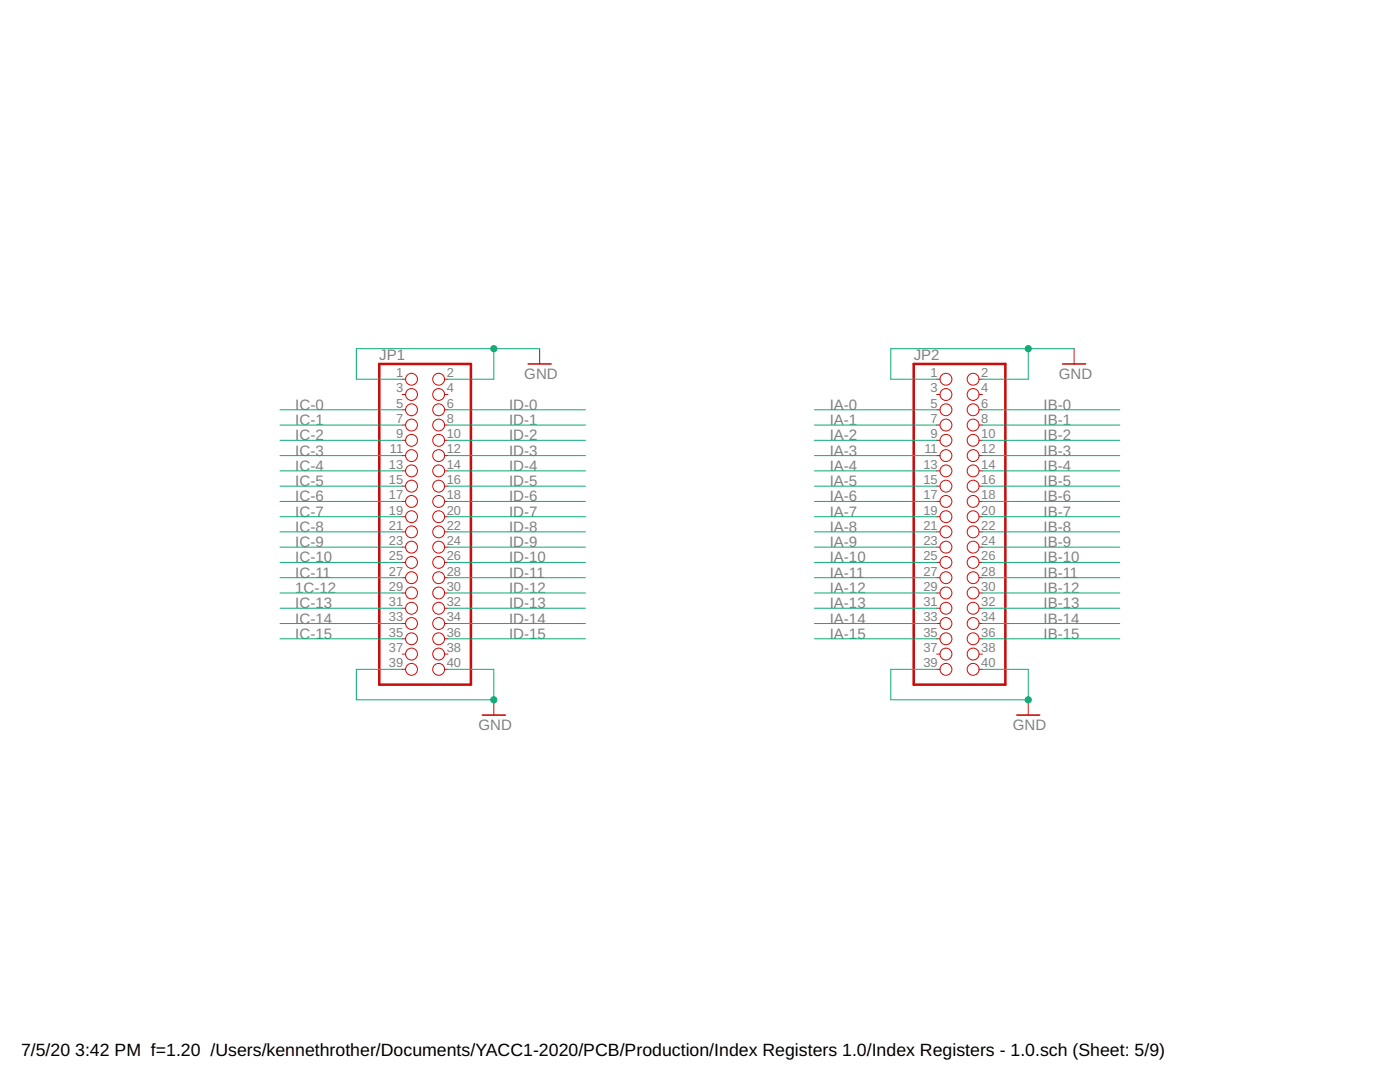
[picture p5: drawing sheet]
<svg xmlns="http://www.w3.org/2000/svg" width="279mm" height="216mm" viewBox="0 0 279 216" stroke-linecap="round" stroke-linejoin="round" font-family="sans-serif">
<path d="M75.7 72.6h18.3v64h-18.3zM182.4 72.6h18.2v64h-18.2z" fill="none" stroke="#c90d0c" stroke-width=".51"/>
<g fill="none" stroke="#c90d0c" stroke-width=".2">
<path d="M80.3 75.7h.6M80.3 78.7h.6M88.7 75.7h.7M88.7 78.7h.7M107.7 69.6v3M186.9 75.7h.7M186.9 78.7h.7M195.4 75.7h.7M195.4 78.7h.7M214.4 69.6v3M80.3 81.8h.6M80.3 84.8h.6"/>
<path d="M80.3 87.9h.6M80.3 90.9h.6M80.3 94h.6M80.3 97h.6M88.7 81.8h.7M88.7 84.8h.7M88.7 87.9h.7M88.7 90.9h.7M88.7 94h.7M88.7 97h.7M186.9 81.8h.7M186.9 84.8h.7"/>
<path d="M186.9 87.9h.7M186.9 90.9h.7M186.9 94h.7M186.9 97h.7M195.4 81.8h.7M195.4 84.8h.7M195.4 87.9h.7M195.4 90.9h.7M195.4 94h.7M195.4 97h.7M80.3 100.1h.6M80.3 103.1h.6"/>
<path d="M80.3 106.1h.6M80.3 109.2h.6M80.3 112.2h.6M80.3 115.3h.6M80.3 118.3h.6M88.7 100.1h.7M88.7 103.1h.7M88.7 106.1h.7M88.7 109.2h.7M88.7 112.2h.7M88.7 115.3h.7M88.7 118.3h.7"/>
<path d="M186.9 100.1h.7M186.9 103.1h.7M186.9 106.1h.7M186.9 109.2h.7M186.9 112.2h.7M186.9 115.3h.7M186.9 118.3h.7M195.4 100.1h.7M195.4 103.1h.7M195.4 106.1h.7M195.4 109.2h.7M195.4 112.2h.7"/>
<path d="M195.4 115.3h.7M195.4 118.3h.7M80.3 121.4h.6M80.3 124.4h.6M80.3 127.5h.6M80.3 130.5h.6M80.3 133.6h.6M88.7 121.4h.7M88.7 124.4h.7M88.7 127.5h.7M88.7 130.5h.7M88.7 133.6h.7"/>
<path d="M98.6 139.6v3.1M186.9 121.4h.7M186.9 124.4h.7M186.9 127.5h.7M186.9 130.5h.7M186.9 133.6h.7M195.4 121.4h.7M195.4 124.4h.7M195.4 127.5h.7M195.4 130.5h.7M195.4 133.6h.7M205.2 139.6v3.1"/>
<circle cx="82.1" cy="75.7" r="1.19"/>
<circle cx="82.1" cy="78.7" r="1.19"/>
<circle cx="87.5" cy="78.7" r="1.19"/>
<circle cx="87.5" cy="75.7" r="1.19"/>
<circle cx="188.8" cy="75.7" r="1.19"/>
<circle cx="188.8" cy="78.7" r="1.19"/>
<circle cx="194.2" cy="78.7" r="1.19"/>
<circle cx="194.2" cy="75.7" r="1.19"/>
<circle cx="82.1" cy="81.8" r="1.19"/>
<circle cx="82.1" cy="84.8" r="1.19"/>
<circle cx="82.1" cy="94" r="1.19"/>
<circle cx="82.1" cy="97" r="1.19"/>
<circle cx="82.1" cy="87.9" r="1.19"/>
<circle cx="82.1" cy="90.9" r="1.19"/>
<circle cx="87.5" cy="84.8" r="1.19"/>
<circle cx="87.5" cy="81.8" r="1.19"/>
<circle cx="87.5" cy="90.9" r="1.19"/>
<circle cx="87.5" cy="94" r="1.19"/>
<circle cx="87.5" cy="97" r="1.19"/>
<circle cx="87.5" cy="87.9" r="1.19"/>
<circle cx="188.8" cy="81.8" r="1.19"/>
<circle cx="188.8" cy="84.8" r="1.19"/>
<circle cx="188.8" cy="90.9" r="1.19"/>
<circle cx="188.8" cy="97" r="1.19"/>
<circle cx="188.8" cy="87.9" r="1.19"/>
<circle cx="188.8" cy="94" r="1.19"/>
<circle cx="194.2" cy="81.8" r="1.19"/>
<circle cx="194.2" cy="84.8" r="1.19"/>
<circle cx="194.2" cy="90.9" r="1.19"/>
<circle cx="194.2" cy="94" r="1.19"/>
<circle cx="194.2" cy="87.9" r="1.19"/>
<circle cx="194.2" cy="97" r="1.19"/>
<circle cx="82.1" cy="103.1" r="1.19"/>
<circle cx="82.1" cy="100.1" r="1.19"/>
<circle cx="82.1" cy="118.3" r="1.19"/>
<circle cx="82.1" cy="112.2" r="1.19"/>
<circle cx="82.1" cy="115.3" r="1.19"/>
<circle cx="82.1" cy="109.2" r="1.19"/>
<circle cx="82.1" cy="106.1" r="1.19"/>
<circle cx="87.5" cy="112.2" r="1.19"/>
<circle cx="87.5" cy="118.3" r="1.19"/>
<circle cx="87.5" cy="106.1" r="1.19"/>
<circle cx="87.5" cy="109.2" r="1.19"/>
<circle cx="87.5" cy="100.1" r="1.19"/>
<circle cx="87.5" cy="103.1" r="1.19"/>
<circle cx="87.5" cy="115.3" r="1.19"/>
<circle cx="188.8" cy="109.2" r="1.19"/>
<circle cx="188.8" cy="118.3" r="1.19"/>
<circle cx="188.8" cy="112.2" r="1.19"/>
<circle cx="188.8" cy="100.1" r="1.19"/>
<circle cx="188.8" cy="115.3" r="1.19"/>
<circle cx="188.8" cy="106.1" r="1.19"/>
<circle cx="188.8" cy="103.1" r="1.19"/>
<circle cx="194.2" cy="118.3" r="1.19"/>
<circle cx="194.2" cy="100.1" r="1.19"/>
<circle cx="194.2" cy="109.2" r="1.19"/>
<circle cx="194.2" cy="112.2" r="1.19"/>
<circle cx="194.2" cy="103.1" r="1.19"/>
<circle cx="194.2" cy="106.1" r="1.19"/>
<circle cx="194.2" cy="115.3" r="1.19"/>
<circle cx="82.1" cy="124.4" r="1.19"/>
<circle cx="82.1" cy="130.5" r="1.19"/>
<circle cx="82.1" cy="133.6" r="1.19"/>
<circle cx="82.1" cy="121.4" r="1.19"/>
<circle cx="82.1" cy="127.5" r="1.19"/>
<circle cx="87.5" cy="127.5" r="1.19"/>
<circle cx="87.5" cy="130.5" r="1.19"/>
<circle cx="87.5" cy="133.6" r="1.19"/>
<circle cx="87.5" cy="124.4" r="1.19"/>
<circle cx="87.5" cy="121.4" r="1.19"/>
<circle cx="188.8" cy="121.4" r="1.19"/>
<circle cx="188.8" cy="133.6" r="1.19"/>
<circle cx="188.8" cy="130.5" r="1.19"/>
<circle cx="188.8" cy="127.5" r="1.19"/>
<circle cx="188.8" cy="124.4" r="1.19"/>
<circle cx="194.2" cy="121.4" r="1.19"/>
<circle cx="194.2" cy="130.5" r="1.19"/>
<circle cx="194.2" cy="133.6" r="1.19"/>
<circle cx="194.2" cy="124.4" r="1.19"/>
<circle cx="194.2" cy="127.5" r="1.19"/>
</g>
<path d="M105.4 72.6h4.6M212.1 72.6h4.5M96.3 142.7h4.5M202.9 142.7h4.6" fill="none" stroke="#c90d0c" stroke-width=".32"/>
<g fill="none" stroke="#0dab76" stroke-width=".2">
<path d="M98.6 69.6v6.1h-9.2M107.7 69.6h-36.6v6.1h9.2M205.2 69.6v6.1h-9.1M214.4 69.6h-36.6v6.1h9.1M55.9 81.8h24.4M55.9 84.8h24.4M55.9 87.9h24.4M55.9 90.9h24.4M55.9 94h24.4M55.9 97h24.4M89.4 81.8h27.4M89.4 84.8h27.4"/>
<path d="M89.4 87.9h27.4M89.4 90.9h27.4M89.4 94h27.4M89.4 97h27.4M162.5 81.8h24.4M162.5 84.8h24.4M162.5 87.9h24.4M162.5 90.9h24.4M162.5 94h24.4M162.5 97h24.4M196.1 81.8h27.4M196.1 84.8h27.4"/>
<path d="M196.1 87.9h27.4M196.1 90.9h27.4M196.1 94h27.4M196.1 97h27.4M55.9 100.1h24.4M55.9 103.1h24.4M55.9 106.1h24.4M55.9 109.2h24.4M55.9 112.2h24.4M55.9 115.3h24.4M55.9 118.3h24.4M89.4 100.1h27.4"/>
<path d="M89.4 103.1h27.4M89.4 106.1h27.4M89.4 109.2h27.4M89.4 112.2h27.4M89.4 115.3h27.4M89.4 118.3h27.4M162.5 100.1h24.4M162.5 103.1h24.4M162.5 106.1h24.4M162.5 109.2h24.4M162.5 112.2h24.4M162.5 115.3h24.4"/>
<path d="M162.5 118.3h24.4M196.1 100.1h27.4M196.1 103.1h27.4M196.1 106.1h27.4M196.1 109.2h27.4M196.1 112.2h27.4M196.1 115.3h27.4M196.1 118.3h27.4M55.9 121.4h24.4M55.9 124.4h24.4M55.9 127.5h24.4M80.3 133.6h-9.2v6h27.5v-6h-9.2"/>
<path d="M89.4 121.4h27.4M89.4 124.4h27.4M89.4 127.5h27.4M162.5 121.4h24.4M162.5 124.4h24.4M162.5 127.5h24.4M186.9 133.6h-9.1v6h27.4v-6h-9.1M196.1 121.4h27.4M196.1 124.4h27.4M196.1 127.5h27.4"/>
</g>
<g fill="#0dab76" stroke="#0dab76" stroke-width=".2">
<circle cx="98.6" cy="69.6" r=".61"/>
<circle cx="98.6" cy="139.6" r=".61"/>
<circle cx="205.2" cy="69.6" r=".61"/>
<circle cx="205.2" cy="139.6" r=".61"/>
</g>
<g font-size="3.5">
<text x="4.2" y="210.7">7/5/20</text>
<text x="15" y="210.7">3:42 PM f=1.20 /Users/kennethrother/Documents/YACC1-2020/PCB/Production/Index Registers 1.0/Index Registers - 1.0.sch (Sheet: 5/9)</text>
</g>
<g font-size="3" fill="#808080">
<text x="75.7" y="71.9">JP1</text>
<text x="182.3" y="71.9">JP2</text>
<text x="104.6" y="75.7">GND</text>
<text x="211.3" y="75.7">GND</text>
<text x="58.9" y="81.8">IC-0</text>
<text x="101.6" y="81.8">ID-0</text>
<text x="165.6" y="81.8">IA-0</text>
<text x="208.3" y="81.8">IB-0</text>
<text x="58.9" y="84.8">IC-1</text>
<text x="58.9" y="87.9">IC-2</text>
<text x="101.6" y="84.8">ID-1</text>
<text x="101.6" y="87.9">ID-2</text>
<text x="165.6" y="84.8">IA-1</text>
<text x="165.6" y="87.9">IA-2</text>
<text x="208.3" y="84.8">IB-1</text>
<text x="208.3" y="87.9">IB-2</text>
<text x="58.9" y="90.9">IC-3</text>
<text x="58.9" y="94">IC-4</text>
<text x="101.6" y="90.9">ID-3</text>
<text x="101.6" y="94">ID-4</text>
<text x="165.6" y="90.9">IA-3</text>
<text x="165.6" y="94">IA-4</text>
<text x="208.3" y="90.9">IB-3</text>
<text x="208.3" y="94">IB-4</text>
<text x="58.9" y="97">IC-5</text>
<text x="58.9" y="100">IC-6</text>
<text x="101.6" y="100">ID-6</text>
<text x="101.6" y="97">ID-5</text>
<text x="165.6" y="100">IA-6</text>
<text x="165.6" y="97">IA-5</text>
<text x="208.3" y="97">IB-5</text>
<text x="208.3" y="100">IB-6</text>
<text x="58.9" y="103.1">IC-7</text>
<text x="58.9" y="106.1">IC-8</text>
<text x="101.6" y="103.1">ID-7</text>
<text x="101.6" y="106.1">ID-8</text>
<text x="165.6" y="106.1">IA-8</text>
<text x="165.6" y="103.1">IA-7</text>
<text x="208.3" y="103.1">IB-7</text>
<text x="208.3" y="106.1">IB-8</text>
<text x="58.9" y="109.2">IC-9</text>
<text x="58.9" y="112.2">IC-10</text>
<text x="101.6" y="109.2">ID-9</text>
<text x="101.6" y="112.2">ID-10</text>
<text x="165.6" y="112.2">IA-10</text>
<text x="165.6" y="109.2">IA-9</text>
<text x="208.3" y="109.2">IB-9</text>
<text x="208.3" y="112.2">IB-10</text>
<text x="58.9" y="115.3">IC-11</text>
<text x="58.9" y="118.3">1C-12</text>
<text x="101.6" y="115.3">ID-11</text>
<text x="101.6" y="118.3">ID-12</text>
<text x="165.6" y="115.3">IA-11</text>
<text x="165.6" y="118.3">IA-12</text>
<text x="208.3" y="115.3">IB-11</text>
<text x="208.3" y="118.3">IB-12</text>
<text x="58.9" y="121.4">IC-13</text>
<text x="58.9" y="124.4">IC-14</text>
<text x="101.6" y="124.4">ID-14</text>
<text x="101.6" y="121.4">ID-13</text>
<text x="165.6" y="124.4">IA-14</text>
<text x="165.6" y="121.4">IA-13</text>
<text x="208.3" y="121.4">IB-13</text>
<text x="208.3" y="124.4">IB-14</text>
<text x="58.9" y="127.5">IC-15</text>
<text x="101.6" y="127.5">ID-15</text>
<text x="165.6" y="127.5">IA-15</text>
<text x="208.3" y="127.5">IB-15</text>
<text x="95.5" y="145.7">GND</text>
<text x="202.2" y="145.7">GND</text>
</g>
<g font-size="2.6" fill="#808080">
<text x="79.1" y="75.3">1</text>
<text x="89.2" y="75.3">2</text>
<text x="185.7" y="75.3">1</text>
<text x="195.8" y="75.3">2</text>
<text x="79.1" y="78.3">3</text>
<text x="79.1" y="81.3">5</text>
<text x="89.2" y="78.3">4</text>
<text x="89.2" y="81.3">6</text>
<text x="185.7" y="78.3">3</text>
<text x="185.7" y="81.3">5</text>
<text x="195.8" y="78.3">4</text>
<text x="195.8" y="81.3">6</text>
<text x="79.1" y="84.4">7</text>
<text x="79.1" y="87.4">9</text>
<text x="89.2" y="84.4">8</text>
<text x="89.2" y="87.4">10</text>
<text x="185.7" y="84.4">7</text>
<text x="185.7" y="87.4">9</text>
<text x="195.8" y="84.4">8</text>
<text x="195.8" y="87.4">10</text>
<text x="77.6" y="93.5">13</text>
<text x="77.8" y="90.5">11</text>
<text x="89.2" y="90.5">12</text>
<text x="89.2" y="93.5">14</text>
<text x="184.3" y="93.5">13</text>
<text x="184.5" y="90.5">11</text>
<text x="195.8" y="90.5">12</text>
<text x="195.8" y="93.5">14</text>
<text x="77.6" y="96.6">15</text>
<text x="77.6" y="99.6">17</text>
<text x="89.2" y="96.6">16</text>
<text x="89.2" y="99.6">18</text>
<text x="184.3" y="96.6">15</text>
<text x="184.3" y="99.6">17</text>
<text x="195.8" y="96.6">16</text>
<text x="195.8" y="99.6">18</text>
<text x="77.6" y="102.7">19</text>
<text x="77.6" y="105.7">21</text>
<text x="89.2" y="102.7">20</text>
<text x="89.2" y="105.7">22</text>
<text x="184.3" y="102.7">19</text>
<text x="184.3" y="105.7">21</text>
<text x="195.8" y="102.7">20</text>
<text x="195.8" y="105.7">22</text>
<text x="77.6" y="108.8">23</text>
<text x="77.6" y="111.8">25</text>
<text x="89.2" y="108.8">24</text>
<text x="89.2" y="111.8">26</text>
<text x="184.3" y="108.8">23</text>
<text x="184.3" y="111.8">25</text>
<text x="195.8" y="108.8">24</text>
<text x="195.8" y="111.8">26</text>
<text x="77.6" y="114.9">27</text>
<text x="77.6" y="117.9">29</text>
<text x="89.2" y="114.9">28</text>
<text x="89.2" y="117.9">30</text>
<text x="184.3" y="114.9">27</text>
<text x="184.3" y="117.9">29</text>
<text x="195.8" y="114.9">28</text>
<text x="195.8" y="117.9">30</text>
<text x="77.6" y="120.9">31</text>
<text x="77.6" y="124">33</text>
<text x="89.2" y="120.9">32</text>
<text x="89.2" y="124">34</text>
<text x="184.3" y="120.9">31</text>
<text x="184.3" y="124">33</text>
<text x="195.8" y="120.9">32</text>
<text x="195.8" y="124">34</text>
<text x="77.6" y="127">35</text>
<text x="77.6" y="130.1">37</text>
<text x="89.2" y="127">36</text>
<text x="89.2" y="130.1">38</text>
<text x="184.3" y="127">35</text>
<text x="184.3" y="130.1">37</text>
<text x="195.8" y="127">36</text>
<text x="195.8" y="130.1">38</text>
<text x="77.6" y="133.1">39</text>
<text x="89.2" y="133.1">40</text>
<text x="184.3" y="133.1">39</text>
<text x="195.8" y="133.1">40</text>
</g>
</svg>
